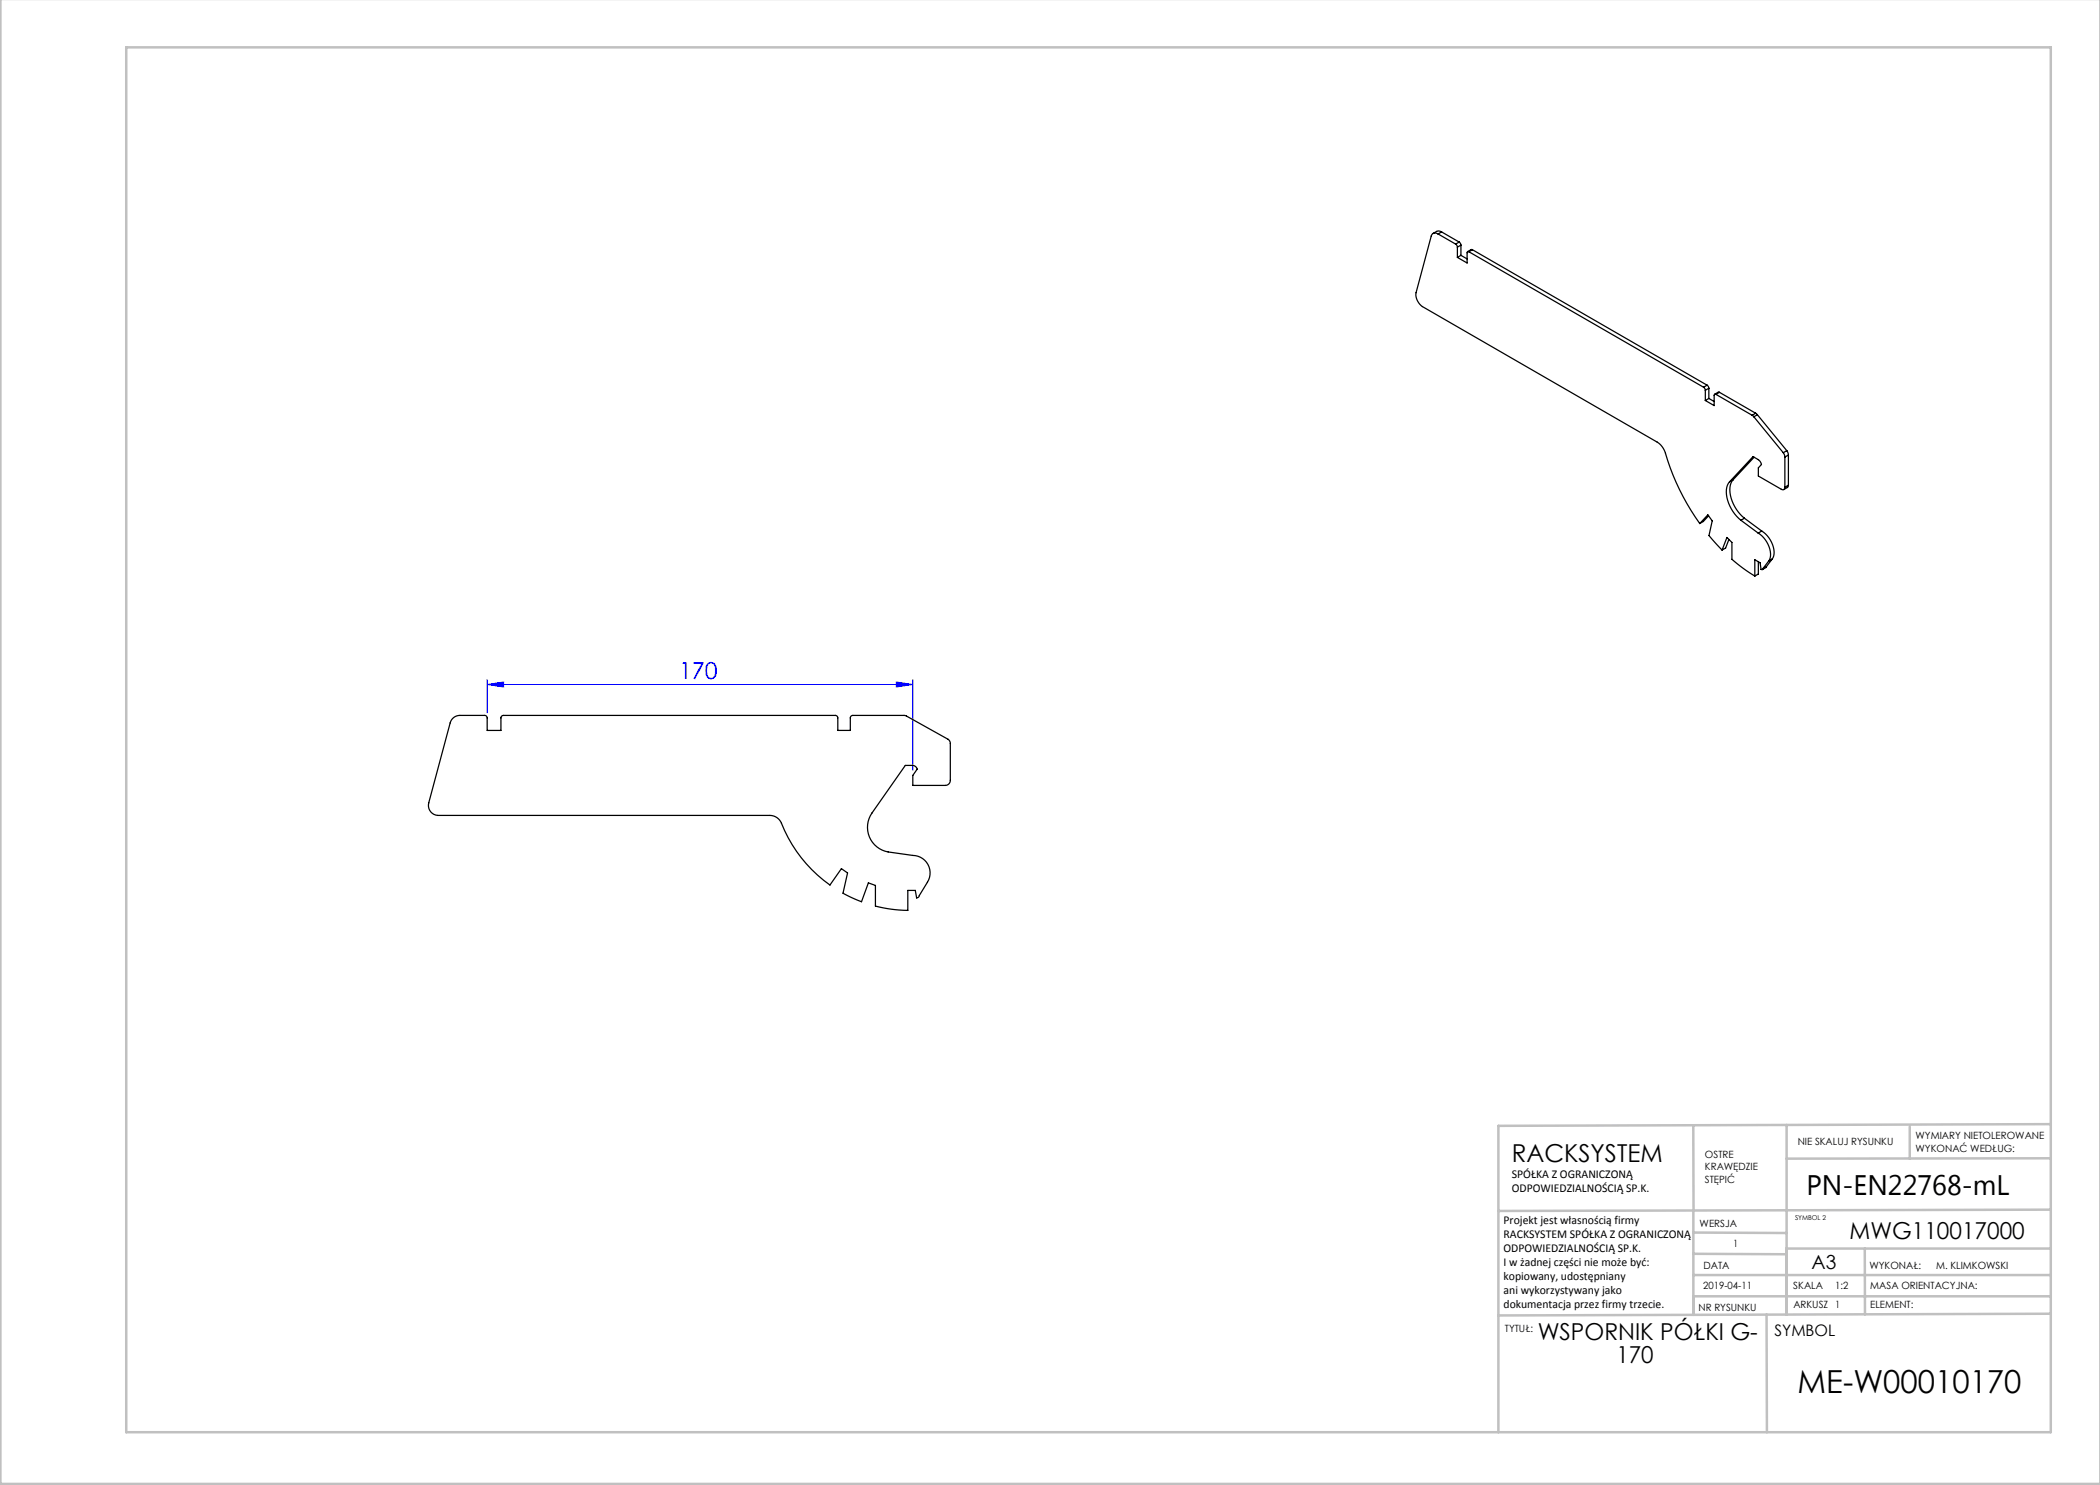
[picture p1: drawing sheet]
<svg xmlns="http://www.w3.org/2000/svg" width="420mm" height="297mm" viewBox="0 0 420 297" stroke-linecap="round" stroke-linejoin="round" font-family="sans-serif">
<path d="M97.4 136.9l3.3-.5v1zM97.4 135.9v6.7M97.4 136.9h85.2M179.3 136.4l3.3 .5-3.3 .5zM182.6 135.9v18.2" fill="none" stroke="#00f" stroke-width=".2"/>
<g fill="none" stroke="#c0c0c0" stroke-width=".5">
<path d="M.1 -.1v296.9h419.9M25.2 9.5h385v276.9h-385zM338.7 225.2v16.9M357.3 225v37.9M382 225.4v6.3M410.1 224.8l-110.4 .4v61.2M410.1 231.7h-52.8M338.7 259.3h71.5M338.7 255h71.5M338.7 250.8l18.6 .1M338.7 246.5l18.6 .1M338.7 242.1v20.9"/>
<path d="M373 249.7v13.2M410.1 241.9l-110.4 .3M410.2 249.7h-52.9v13.2M353.3 262.9l.1 23.5M410.2 262.7l-110.5 .4"/>
</g>
<path d="M179.3 136.4l3.3 .5-3.3 .5zM97.4 136.9l3.3-.5v1z" fill="#00f"/>
<g fill="none" stroke="#000" stroke-width=".25">
<path d="M287.6 46.8a.83 .83 0 0 0-1.4 .4l-3 11.3a2.93 2.93 0 0 0 1.3 2.8l47 27.1a3.9 3.9 0 0 1 1.6 2.3 46.5 46.5 0 0 0 6.9 14M287.6 46.8l3.5 2M288.3 46.4l-.4-.2a1.49 1.49 0 0 0-1.3 .5M288.3 46.4l3.5 2M288.3 46.4l-.7 .4M291.1 48.8l.4 .6M291.5 49.4v2.1M291.8 48.4l.4 .6M291.8 48.4l-.7 .4M292.2 51.1l1.2 .7M292.2 49l-.7 .4M292.2 51.1l-.7 .4"/>
<path d="M292.2 49v2.1M293.8 50.4l-.3-.1-.1 .2v2.1l-1.9-1.1M293.8 50.4l46.9 27M294.5 49.9h-.3l-.7 .4M294.5 49.9l-.7 .5M294.5 49.9l46.9 27.1M340.7 77.4l.4 .7M341.1 78.1v2M341.4 77l.4 .6M341.4 77l-.7 .4M341.8 77.6l-.7 .5M341.8 79.7l-.7 .4"/>
<path d="M341.8 79.7l1 .6M341.8 77.6v2.1M343.2 78.9l-.3-.1-.1 .2v2.1l-1.7-1M343.2 78.9l7.2 4.2M343.9 78.5l-.3-.1-.7 .4M343.9 78.5l-.7 .4M343.9 78.5l7.2 4.1M345.9 96.4l4.7-5.1 1.2 .7 .5 .8v.1l-.6 .7v1.6l4.6 2.7a.43 .43 0 0 0 .5 0 .43 .43 0 0 0 .2-.5M345.9 96.4a4.6 4.6 0 0 0 .1 4.8l.9 1.6 1.3 1.3M346.6 96a4.6 4.6 0 0 0 .1 4.8l1 1.6 1.2 1.2M346.6 96l-.7 .4M350.4 83.1l.4 .3"/>
<path d="M350.8 83.4l5.9 7.1M350.8 91.4l-4.2 4.6M351.1 82.6l.4 .3M351.1 82.6l-.7 .5M351.5 82.9l-.7 .5M351.5 82.9l5.9 7.2M356.7 90.5l.3 .9M357 91.4v6M357.4 90.1l.3 .9M357.4 90.1l-.7 .4M357.7 97l-.1 .4-.8 .5M357.7 91l-.7 .4"/>
<path d="M357.7 97l-.7 .4M357.7 91v6M340 104.7l1.6-1.7 .8 1.2-.6 2.9 2.6 2.9M341.7 103.2l-1 1.1-.7 .4M344.4 110l1-2.5 1 1v3.4l2.3 1.8 2.3 1.5M345.8 107.9l-.7 1.7-.7 .4M348.2 104.1l3.4 2.5M348.9 103.6l-.7 .5M348.9 103.6l3.4 2.6M351.6 106.6a5 5 0 0 1 2.3 5.3l-.2 .3M351.7 112.4v2.4l-.7 .4M352.3 106.2a5 5 0 0 1 2.3 5.3l-.2 .3"/>
<path d="M352.3 106.2l-.7 .4M352.6 113.7l-.1 .2h-.3l-.2-1.3-1-.7v3.3M353.3 113.3l-.8 .6M353.3 113.3l-.7 .4M353.7 112.2l-1.1 1.5M354.4 111.8l-.7 .4M354.4 111.8l-1.1 1.5M90.5 143.7l.5-.4 .6-.2h5.4l.4 .4v2.6h2.8v-2.6l.1-.3 .4-.1h66.4l.3 .1 .2 .3v2.6h2.5v-2.6l.4-.4h10.4l9 5 .2 .6v7.4a1 1 0 0 1-1 1h-6.5v-2l.8-1.3a1 1 0 0 0-.8-.7h-1.5l-6.7 9.5a5 5 0 0 0 3.2 7.8l4.9 .7a3.5 3.5 0 0 1 3 5.4l-2 3-.2 .1-.2-1.5h-1.5v4a27.6 27.6 0 0 1-6.5-.9v-4.1l-1.4-.5-1.4 3.7-3.7-1.7 .9-4-1.2-.9-2.3 3.3a27.9 27.9 0 0 1-9.9-12.7l-.7-.8-.7-.3-.7-.1h-66.5a2 2 0 0 1-1.7-2.5l4.2-16z"/>
</g>
<text font-size="6.3" x="359.5" y="278.5">ME-W00010170</text>
<text font-size="5.6" x="361.3" y="239.1">PN-EN22768-mL</text>
<text font-size="4.9" x="302.4" y="232.4">RACKSYSTEM</text>
<text font-size="4.7" fill="#00f" x="135.8" y="135.9">170</text>
<g font-size="4.7">
<text x="369.9" y="247.8">MWG110017000</text>
<text x="307.5" y="268.1">WSPORNIK PÓŁKI G-</text>
<text x="323.3" y="272.6">170</text>
</g>
<text font-size="3.9" x="362.3" y="253.8">A3</text>
<text font-size="3.2" x="354.9" y="267.2">SYMBOL</text>
<g font-size="2.4">
<text x="302.4" y="235.6">SPÓŁKA Z OGRANICZONĄ</text>
<text x="302.4" y="238.4">ODPOWIEDZIALNOŚCIĄ SP.K.</text>
<text x="300.7" y="244.7">Projekt jest własnością firmy</text>
<text x="300.7" y="247.5">RACKSYSTEM SPÓŁKA Z OGRANICZONĄ</text>
<text x="300.7" y="250.3">ODPOWIEDZIALNOŚCIĄ SP.K.</text>
<text x="300.7" y="253.1">I w żadnej części nie może być:</text>
<text x="300.7" y="256">kopiowany, udostępniany</text>
<text x="300.7" y="258.8">ani wykorzystywany jako</text>
<text x="300.7" y="261.6">dokumentacja przez firmy trzecie.</text>
</g>
<g font-size="2">
<text x="383.1" y="227.9">WYMIARY NIETOLEROWANE</text>
<text x="341" y="231.6">OSTRE</text>
<text x="359.5" y="228.9">NIE SKALUJ RYSUNKU</text>
<text x="383.1" y="230.4">WYKONAĆ WEDŁUG:</text>
<text x="341" y="234.1">KRAWĘDZIE</text>
<text x="341" y="236.6">STĘPIĆ</text>
<text x="339.9" y="245.4">WERSJA</text>
<text x="346.6" y="249.5">1</text>
<text x="340.6" y="257.7">2019-04-11</text>
<text x="340.7" y="253.8">DATA</text>
<text x="358.7" y="257.7">SKALA</text>
<text x="367" y="257.7">1:2</text>
<text x="373.9" y="253.8">WYKONAŁ:</text>
<text x="374.1" y="257.7">MASA ORIENTACYJNA:</text>
<text x="387.2" y="253.8">M. KLIMKOWSKI</text>
<text x="339.7" y="262.3">NR RYSUNKU</text>
<text x="358.7" y="261.7">ARKUSZ 1</text>
<text x="374.1" y="261.7">ELEMENT:</text>
<text x="301" y="266.4">TYTUŁ:</text>
</g>
<text font-size="1.3" x="359" y="244">SYMBOL 2</text>
</svg>
